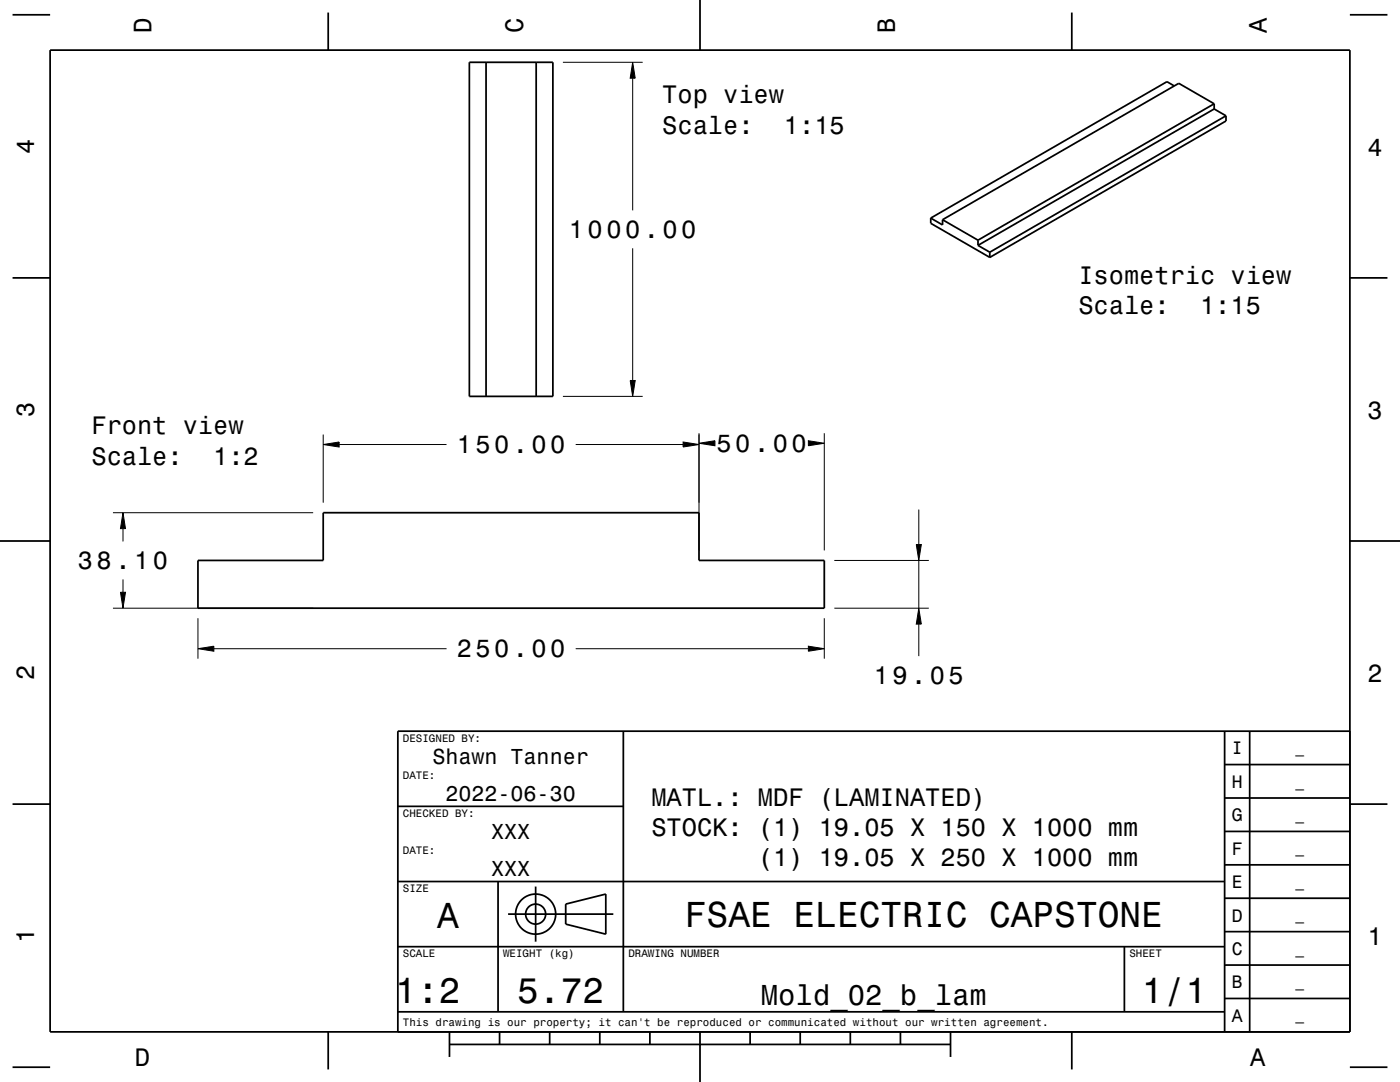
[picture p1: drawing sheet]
<svg xmlns="http://www.w3.org/2000/svg" width="279mm" height="216mm" viewBox="0 0 279 216" stroke-linecap="round" stroke-linejoin="round" font-family="sans-serif">
<g fill="none" stroke="#000" stroke-width=".2">
<path d="M112.3 12.4h16M126.3 12.4l.5 3.2h-1zM126.3 15.6v26.4M126.3 49.5v26.4M112.3 79.1h16M125.8 75.9h1l-.5 3.2zM64.5 88.7l3.2-.5v1zM64.5 86.7v13.6M67.7 88.7h21.4M114.9 88.7h21.4M136.3 88.2l3.2 .5-3.2 .5zM139.5 88.4l3.2-.5v1z"/>
<path d="M139.5 86.4v23.4M161.3 87.9l3.2 .5-3.2 .5zM164.5 86.4v23.4M22.5 102.3h40M24 118.2h1l-.5 3.2zM24.5 102.3l.5 3.2h-1zM24.5 105.5v2.5M24.5 115.6v2.6M166.5 111.8h18.9M182.9 108.7h1l-.5 3.1zM183.4 101.7v7M183.4 111.8v9.6"/>
<path d="M22.5 121.4h40M39.5 129.4l3.2-.5v1zM39.5 123.4v8M42.7 129.4h46.4M114.9 129.4h46.4M161.3 128.9l3.2 .5-3.2 .5zM164.5 123.4v8M166.5 121.4h18.9M183.4 121.4l.5 3.1h-1zM183.4 124.5v6.4"/>
</g>
<g fill="none" stroke="#000" stroke-width=".35">
<path d="M2.5 2.9h7.5M10 10h259.4v195.9h-259.4zM65.5 2.5v7.5M93.7 12.4h16.6v66.7h-16.6zM97 12.4v66.7M107 12.4v66.7M139.7 0v10M213.9 2.5v7.5M234.3 17.1l-1.4-.8-47.2 27.2M269.4 2.9h7.5M242.3 20.7l-7.1-4.1-47.1 27.2M242.3 20.7l-47.1 27.2"/>
<path d="M242.3 21.7l-47.1 27.3M242.3 20.7v1M242.3 21.7l2.4 1.4M244.7 23.1l-47.2 27.2M244.7 23.1v1l-47.2 27.3M2.5 55.4h7.5M185.7 43.5l2.4 1.4v-1.1M185.7 43.5v1.1l11.8 6.8M188.1 43.8l7.1 4.1M195.2 47.9v1.1M195.2 49l2.3 1.3M197.5 50.3v1.1"/>
<path d="M269.4 55.4h7.5M0 107.9h10M39.5 111.8h25v-9.5h75v9.5h25v9.6h-125zM269.4 107.9h10M124.4 145.9v56M244.4 159.2h25M244.4 152.6h25M244.4 145.9v60M249.4 145.9v60M269.4 145.9h-190v60M2.5 160.5h7.5M79.4 175.9h165"/>
<path d="M79.4 160.9h45M99.4 175.9v26M106.9 176.9v11M244.4 179.2h25M244.4 172.6h25M244.4 165.9h25M269.4 160.5h7.5M79.4 188.9h165M101.4 182.4h21M112.9 180.4l8-2v8l-8-2zM224.4 188.9v13M244.4 199.2h25"/>
<path d="M244.4 192.6h25M244.4 185.9h25M2.5 213h7.5M65.5 205.9v7.5M79.4 201.9h165M89.7 208.4h100M89.7 205.9v5M99.7 205.9v2.5M109.7 205.9v2.5M119.7 205.9v2.5M129.7 205.9v2.5M139.7 205.9v10"/>
<path d="M149.7 205.9v2.5M159.7 205.9v2.5M169.7 205.9v2.5M179.7 205.9v2.5M189.7 205.9v5M213.9 205.9v7.5M269.4 213h7.5"/>
<circle cx="106.9" cy="182.4" r="2"/>
<circle cx="106.9" cy="182.4" r="4"/>
</g>
<g fill="#000">
<path d="M126.3 12.4l.5 3.2h-1z" fill-rule="evenodd"/>
<path d="M125.8 75.9h1l-.5 3.2z" fill-rule="evenodd"/>
<path d="M64.5 88.7l3.2-.5v1z" fill-rule="evenodd"/>
<path d="M136.3 88.2l3.2 .5-3.2 .5z" fill-rule="evenodd"/>
<path d="M139.5 88.4l3.2-.5v1z" fill-rule="evenodd"/>
<path d="M161.3 87.9l3.2 .5-3.2 .5z" fill-rule="evenodd"/>
<path d="M24 118.2h1l-.5 3.2z" fill-rule="evenodd"/>
<path d="M24.5 102.3l.5 3.2h-1z" fill-rule="evenodd"/>
<path d="M182.9 108.7h1l-.5 3.1z" fill-rule="evenodd"/>
<path d="M39.5 129.4l3.2-.5v1z" fill-rule="evenodd"/>
<path d="M161.3 128.9l3.2 .5-3.2 .5z" fill-rule="evenodd"/>
<path d="M183.4 121.4l.5 3.1h-1z" fill-rule="evenodd"/>
</g>
<g font-size="7.2">
<text x="87.2" y="185.2">A</text>
<text x="136.7" y="185">FSAE ELECTRIC CAPSTONE</text>
<text x="78.9" y="200.2">1:2</text>
<text x="103.2" y="200.2">5.72</text>
<text x="227.9" y="200.2">1/1</text>
</g>
<text font-size="5.8" x="151.8" y="200.5">Mold_02_b_lam</text>
<g font-size="5">
<text x="30.2" y="6.5" transform="rotate(-90 30.2 6.5)">D</text>
<text x="104.4" y="6.5" transform="rotate(-90 104.4 6.5)">C</text>
<text x="178.6" y="6.5" transform="rotate(-90 178.6 6.5)">B</text>
<text x="252.8" y="6.5" transform="rotate(-90 252.8 6.5)">A</text>
<text x="132.2" y="20.6">Top view</text>
<text x="132.2" y="26.7">Scale:</text>
<text x="156.5" y="26.7">1:15</text>
<text x="6.8" y="30.7" transform="rotate(-90 6.8 30.7)">4</text>
<text x="272.9" y="31">4</text>
<text x="113.5" y="47.5">1000.00</text>
<text x="215.2" y="56.7">Isometric view</text>
<text x="215.2" y="62.7">Scale:</text>
<text x="239.5" y="62.7">1:15</text>
<text x="6.8" y="83.2" transform="rotate(-90 6.8 83.2)">3</text>
<text x="272.9" y="83.5">3</text>
<text x="18.3" y="86.7">Front view</text>
<text x="18.3" y="92.7">Scale:</text>
<text x="42.5" y="92.7">1:2</text>
<text x="91.1" y="90.4">150.00</text>
<text x="143" y="90.2">50.00</text>
<text x="15.6" y="113.6">38.10</text>
<text x="91.1" y="131.2">250.00</text>
<text x="6.8" y="135.7" transform="rotate(-90 6.8 135.7)">2</text>
<text x="174.4" y="136.5">19.05</text>
<text x="272.9" y="136">2</text>
<text x="130" y="160.8">MATL.: MDF (LAMINATED)</text>
<text x="130" y="166.8">STOCK: (1) 19.05 X 150 X 1000 mm</text>
<text x="151.3" y="172.9">(1) 19.05 X 250 X 1000 mm</text>
<text x="6.8" y="188.2" transform="rotate(-90 6.8 188.2)">1</text>
<text x="272.9" y="188.5">1</text>
<text x="26.9" y="212.7">D</text>
<text x="249.5" y="212.7">A</text>
</g>
<g font-size="4.3">
<text x="86.3" y="152.4">Shawn Tanner</text>
<text x="88.9" y="159.9">2022-06-30</text>
<text x="98" y="167.4">XXX</text>
<text x="98" y="174.9">XXX</text>
</g>
<g font-size="3.6">
<text x="245.8" y="150.5">I</text>
<text x="245.8" y="157.2">H</text>
<text x="245.8" y="163.9">G</text>
<text x="245.8" y="170.5">F</text>
<text x="245.8" y="177.2">E</text>
<text x="245.8" y="183.9">D</text>
<text x="245.8" y="190.5">C</text>
<text x="245.8" y="197.2">B</text>
<text x="245.8" y="203.9">A</text>
</g>
<g font-size="2.9">
<text x="258.5" y="150.3">_</text>
<text x="258.5" y="156.9">_</text>
<text x="258.5" y="163.6">_</text>
<text x="258.5" y="170.3">_</text>
<text x="258.5" y="176.9">_</text>
<text x="258.5" y="183.6">_</text>
<text x="258.5" y="190.3">_</text>
<text x="258.5" y="196.9">_</text>
<text x="258.5" y="203.6">_</text>
</g>
<g font-size="2.2">
<text x="80.4" y="148">DESIGNED BY:</text>
<text x="80.4" y="155.5">DATE:</text>
<text x="80.4" y="163">CHECKED BY:</text>
<text x="80.4" y="170.5">DATE:</text>
<text x="80.4" y="178">SIZE</text>
<text x="80.4" y="191">SCALE</text>
<text x="100.4" y="191">WEIGHT (kg)</text>
<text x="125.4" y="191">DRAWING NUMBER</text>
<text x="225.4" y="191">SHEET</text>
<text x="80.4" y="204.7">This drawing is our property; it can't be reproduced or communicated without our written agreement.</text>
</g>
</svg>
